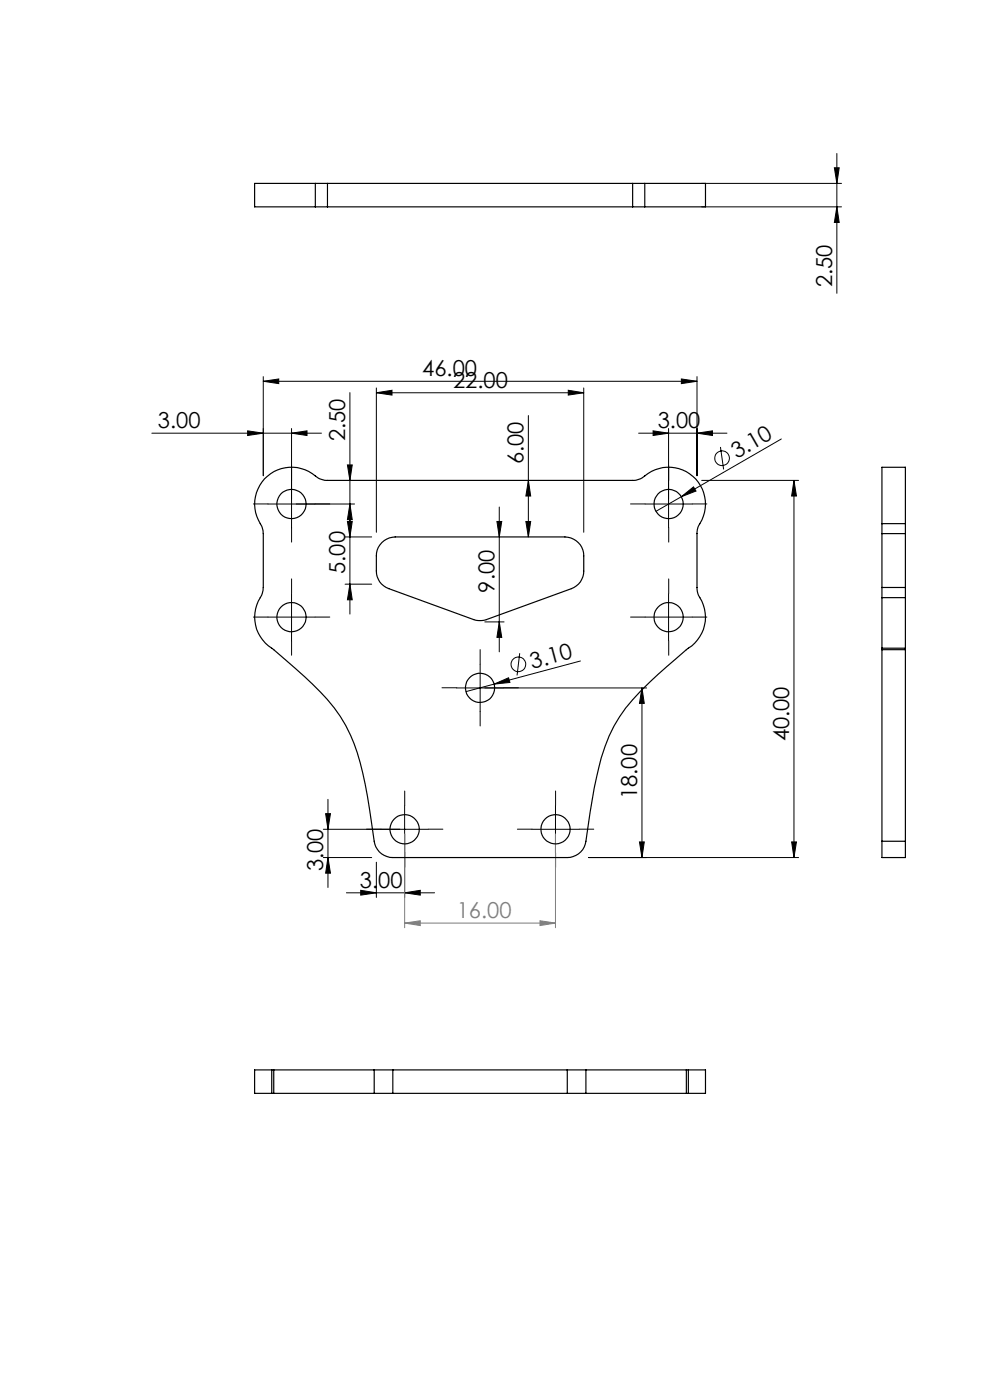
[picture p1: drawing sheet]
<svg xmlns="http://www.w3.org/2000/svg" width="210mm" height="297mm" viewBox="0 0 210 297" stroke-linecap="round" stroke-linejoin="round" font-family="sans-serif">
<g fill="none" stroke="#000" stroke-width=".21">
<path d="M148.8 38.9h29.7M177 35.6h1l-.5 3.3zM177.5 32.6v29.6M148.8 43.9h29.7M177.5 43.9l.5 3.3h-1zM55.8 79.9v21M147.8 79.9v21M32.2 91.9h36M52.5 91.4l3.3 .5-3.3 .5zM55.8 80.9l3.3-.5v1zM55.8 80.9h92M61.8 91.9l3.3-.5v1z"/>
<path d="M61.8 90.9v21M73.7 98.6h1l-.5 3.3zM74.2 83.3v47M79.8 83.3l3.3-.5v1zM79.8 82.3v30.6M79.8 83.3h44M112.1 88.2v25.7M120.5 82.8l3.3 .5-3.3 .5zM123.8 82.3v30.6M135.5 91.9h18.7M138.5 91.4l3.3 .5-3.3 .5zM141.8 90.9v21"/>
<path d="M144.5 80.4l3.3 .5-3.3 .5zM147.8 91.9l3.3-.5v1zM152.8 94.8l.7 4.8M165.7 93.1l-21.2 12.3M56.8 106.9h18.4M73.2 113.9h5.6M73.7 110.6h1l-.5 3.3zM74.2 106.9l.5 3.3h-1zM105.4 110.6h1l-.5 3.3zM105.9 107.6v30.7M111.5 110.6h1.1l-.5 3.3zM112.1 101.9l.5 3.3h-1.1z"/>
<path d="M136.8 106.9h10M144.5 105.4l2.6-2.1 .5 .9zM144.5 105.4l-5.4 3.1M148.8 101.9h20.6M168.4 101.9l.5 3.3h-1zM168.4 101.9v80M56.8 130.9h10M61.8 125.9v10M73.2 123.9h5.6M74.2 123.9l.5 3.3h-1zM102.8 131.9h4.1M105.9 131.9l.5 3.3h-1z"/>
<path d="M110.2 138.6l-.5 4.7M136.8 130.9h10M141.8 125.9v10M101.8 140.9v10M104.8 145.1l3.1-1.3 .3 1zM123.1 140.2l-24.3 6.5M136.2 145.9l.5 3.3h-1.1zM136.2 145.9v36M137.2 145.9h-40.4M68.6 175.9h22.2M69.1 172.6h1l-.5 3.3zM69.6 169.6v18.7"/>
<path d="M85.8 170.9v19.5M112.8 175.9h10M117.8 170.9v10M135.6 178.6h1.1l-.5 3.3zM167.9 178.6h1l-.5 3.3zM68.6 181.9h10.2M69.6 181.9l.5 3.3h-1zM73.5 189.4h18.7M76.5 188.9l3.3 .5-3.3 .5zM79.8 182.9v7.5M85.8 189.4l3.3-.5v1zM124.8 181.9h44.6"/>
<circle cx="153.2" cy="97.2" r="1.56"/>
<circle cx="110" cy="140.9" r="1.56"/>
</g>
<path d="M85.8 176.9v19.9M117.8 176.9v19.9M85.8 195.8l3.3-.5v1.1zM85.8 195.8h32M114.5 195.3l3.3 .5-3.3 .6z" fill="none" stroke="#808080" stroke-width=".21"/>
<g fill="none" stroke="#000" stroke-width=".21" stroke-dasharray="15.2 1.3 1.3 1.3">
<path d="M56.8 106.9h-3.1M61.8 101.9v-3.1M61.8 111.9v3.1M66.8 106.9h3.1M136.8 106.9h-3.1M141.8 101.9v-3.1M141.8 111.9v3.1M146.8 106.9h3.1M56.8 130.9h-3.1M61.8 125.9v-3.1M61.8 135.9v3.1M66.8 130.9h3.1"/>
<path d="M136.8 130.9h-3.1M141.8 125.9v-3.1M141.8 135.9v3.1M146.8 130.9h3.1M96.8 145.9h-3.1M101.8 140.9v-3.1M101.8 150.9v3.1M106.8 145.9h3.1M80.8 175.9h-3.1M85.8 170.9v-3.1M90.8 175.9h3.1M112.8 175.9h-3.1"/>
<path d="M117.8 170.9v-3.1M122.8 175.9h3.1M85.8 180.9v3.1M117.8 180.9v3.1"/>
</g>
<g fill="#000">
<path d="M144.5 105.4l2.6-2.1 .5 .9zM104.8 145.1l3.1-1.3 .3 1z"/>
<path d="M55.8 80.9l3.3-.5v1zM144.5 80.4l3.3 .5-3.3 .5zM138.5 91.4l3.3 .5-3.3 .5zM147.8 91.9l3.3-.5v1zM79.8 83.3l3.3-.5v1zM120.5 82.8l3.3 .5-3.3 .5z"/>
<path d="M61.8 91.9l3.3-.5v1zM52.5 91.4l3.3 .5-3.3 .5z"/>
<path d="M74.2 106.9l.5 3.3h-1zM73.7 98.6h1l-.5 3.3zM111.5 110.6h1.1l-.5 3.3zM112.1 101.9l.5 3.3h-1.1zM74.2 123.9l.5 3.3h-1zM73.7 110.6h1l-.5 3.3zM105.9 131.9l.5 3.3h-1zM105.4 110.6h1l-.5 3.3z"/>
<path d="M168.4 101.9l.5 3.3h-1zM167.9 178.6h1l-.5 3.3zM136.2 145.9l.5 3.3h-1.1zM135.6 178.6h1.1l-.5 3.3zM69.1 172.6h1l-.5 3.3zM69.6 181.9l.5 3.3h-1zM177 35.6h1l-.5 3.3zM177.5 43.9l.5 3.3h-1z"/>
<path d="M85.8 189.4l3.3-.5v1zM76.5 188.9l3.3 .5-3.3 .5z"/>
</g>
<path d="M85.8 195.8l3.3-.5v1.1zM114.5 195.3l3.3 .5-3.3 .6z" fill="#808080"/>
<g fill="none" stroke="#000" stroke-width=".25">
<path d="M66.9 38.9h-12.9v5h12.9M66.9 38.9h2.6M66.9 38.9v5M69.5 38.9v5M69.5 38.9h64.7M134.2 38.9h2.6M134.2 38.9v5M136.8 38.9h12.8v5h-12.8M136.8 38.9v5M66.9 43.9h2.6M69.5 43.9h64.7M134.2 43.9h2.6"/>
<path d="M56.1 101.6a8 8 0 0 1 11.4-.2l1.6 .5h65.1a4.6 4.6 0 0 0 3.2-1.4 7.9 7.9 0 0 1 10.2 1.1 7.9 7.9 0 0 1 .5 10.2l-.3 1.1v11.7a4.6 4.6 0 0 0 1.1 2.9 8 8 0 0 1-3.3 10.3l-6.1 5.3a40.1 40.1 0 0 0-10.3 13 67.5 67.5 0 0 0-4 16.3l-.9 6.1a4 4 0 0 1-4 3.4h-37a4 4 0 0 1-3.9-3.4l-.5-3.5a70.6 70.6 0 0 0-4.5-19 35.9 35.9 0 0 0-9.8-12.5l-6.6-5.7a8 8 0 0 1-2.5-11.5l.3-1.7v-11.7a4.8 4.8 0 0 0-1-2.6 7.8 7.8 0 0 1 1.3-8.7zM81 115.1a4.2 4.2 0 0 1 2.8-1.2h36a4 4 0 0 1 4 4v3.2a3.9 3.9 0 0 1-2.6 3.8l-18 6.5a4.5 4.5 0 0 1-2.7 0l-18-6.5a3.9 3.9 0 0 1-2.7-3.8v-3.2a3.8 3.8 0 0 1 1.2-2.8zM187.1 111.1v-12h5v12M187.1 111.1v2.1M187.1 111.1h5M187.1 113.2h5M187.1 113.2v11.4M192.1 111.1v2.1M192.1 113.2v11.4M187.1 126.8v10.7M187.1 124.6v2.2M187.1 137.5v.3"/>
<path d="M187.1 137.8v40.7M187.1 126.8h5M187.1 137.5h5M187.1 124.6h5M187.1 137.8h5M192.1 126.8v10.7M192.1 124.6v2.2M192.1 137.5v.3M192.1 137.8v40.7M187.1 178.5v3.4h5v-3.4M187.1 178.5h5M57.6 227h.5"/>
<path d="M57.6 231.9h.5M57.6 227h-3.6v4.9h3.6M57.6 227v4.9M58.1 227h21.3M58.1 231.9h21.3M58.1 227v4.9M79.4 227h3.9M79.4 231.9h3.9M79.4 227v4.9M83.3 227v4.9M83.3 227h37M83.3 231.9h37"/>
<path d="M120.3 231.9h4M120.3 227h4M120.3 227v4.9M124.3 227h21.3M124.3 231.9h21.3M124.3 227v4.9M145.6 227h.4M145.6 231.9h.4M145.6 227v4.9M146 227h3.6v4.9h-3.6M146 227v4.9"/>
<circle cx="61.8" cy="106.9" r="3.1"/>
<circle cx="141.8" cy="106.9" r="3.1"/>
<circle cx="61.8" cy="130.9" r="3.1"/>
<circle cx="141.8" cy="130.9" r="3.1"/>
<circle cx="101.8" cy="145.9" r="3.1"/>
<circle cx="85.8" cy="175.9" r="3.1"/>
<circle cx="117.8" cy="175.9" r="3.1"/>
</g>
<g font-size="4.7">
<text x="176.5" y="60.9" transform="rotate(-90 176.5 60.9)">2.50</text>
<text x="89.6" y="79.9">46.00</text>
<text x="96.1" y="82.3">22.00</text>
<text x="33.5" y="90.9">3.00</text>
<text x="73.2" y="93.6" transform="rotate(-90 73.2 93.6)">2.50</text>
<text x="139.5" y="90.9">3.00</text>
<text x="111.1" y="98.5" transform="rotate(-90 111.1 98.5)">6.00</text>
<text x="156.3" y="97.4" transform="rotate(-30 156.3 97.4)">3.10</text>
<text x="73.2" y="121.8" transform="rotate(-90 73.2 121.8)">5.00</text>
<text x="104.9" y="125.7" transform="rotate(-90 104.9 125.7)">9.00</text>
<text x="112.9" y="141.9" transform="rotate(-15 112.9 141.9)">3.10</text>
<text x="167.4" y="157.3" transform="rotate(-90 167.4 157.3)">40.00</text>
<text x="135.2" y="169.5" transform="rotate(-90 135.2 169.5)">18.00</text>
<text x="68.6" y="184.8" transform="rotate(-90 68.6 184.8)">3.00</text>
<text x="76.3" y="188.4">3.00</text>
</g>
<text font-size="4.7" fill="#808080" x="96.9" y="194.8">16.00</text>
</svg>
